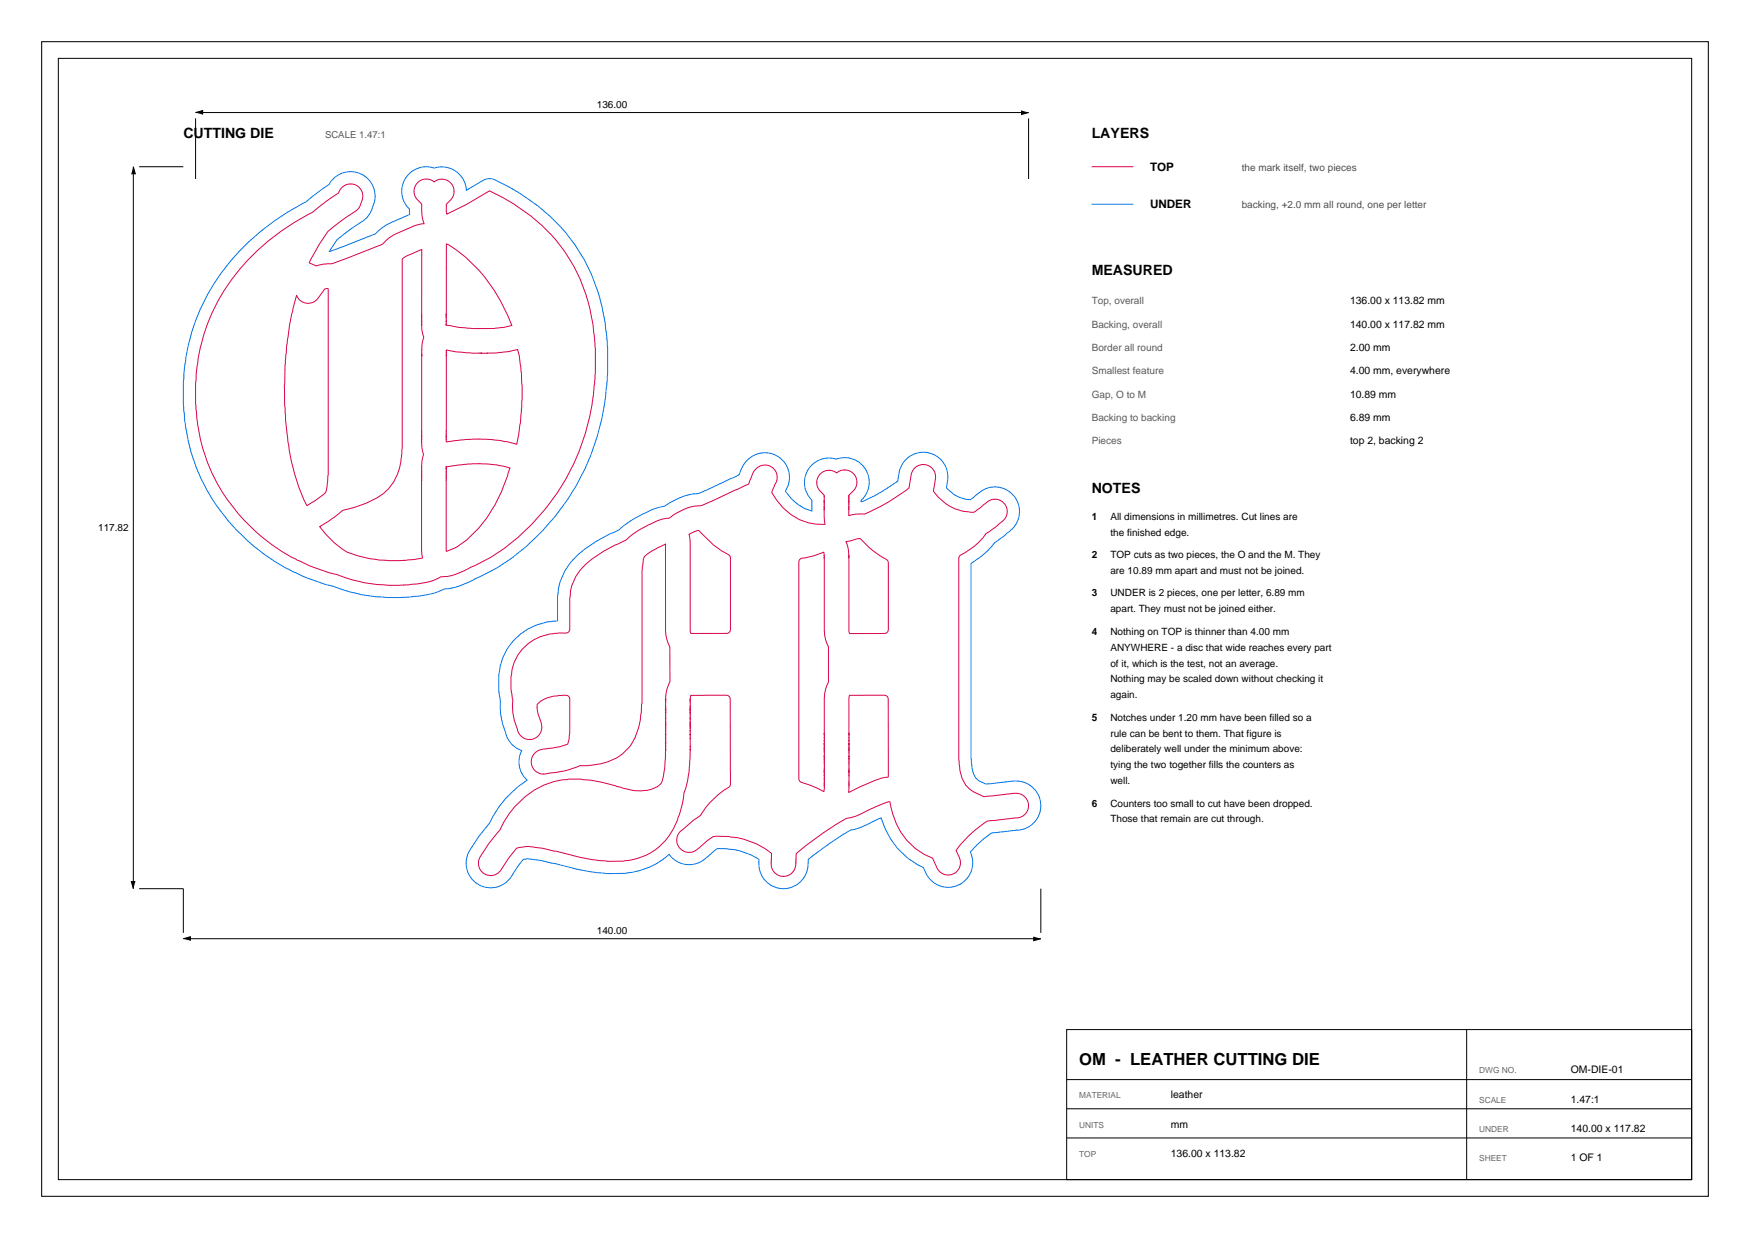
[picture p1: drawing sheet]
<svg xmlns="http://www.w3.org/2000/svg" width="420mm" height="297mm" viewBox="0 0 420 297" stroke-linecap="round" stroke-linejoin="round" font-family="sans-serif">
<path d="M10 10h400v277h-400z" fill="none" stroke="#000" stroke-width=".25"/>
<g fill="none" stroke="#000" stroke-width=".24">
<path d="M14 14h392v269h-392zM32 40v173.2M33.4 40h10.6M46.9 28.4v14.5M46.9 27h200M246.9 28.4v14.5M33.4 213.2h10.6v10.6M249.8 213.2v10.6M44 225.2h205.8M256 247h150v36h-150zM256 259h150M352 247v36"/>
<path d="M256 266h150M256 273h150"/>
</g>
<path d="M59.7 58.1a59.2 59.2 0 0 1 13.7-9.6l5.5-4.2 .5-.7a6 6 0 0 1 3.8-2.3l1.5-.1a5.9 5.9 0 0 1 5.2 4.8l.1 1.1-.1 1.4-1.2 2.8-1.4 1.5-3.6 2.5a11.1 11.1 0 0 0-4.7 5l11.1-4.2 1.5-1.4 1.2-.8 5.5-2.4v-1.4l-1.3-1.6-.4-1.3-.1-2.1 .5-1.7a5.9 5.9 0 0 1 3.7-3.2l1.6-.2 1.3 .1a2.04 2.04 0 0 0 1.8 0h1.5l1.1 .3a5.8 5.8 0 0 1 3.9 5.1l4.6-2.5 1.2-.1 .9 .2a51.1 51.1 0 0 1 13.4 8.8 40.7 40.7 0 0 1 8.2 10.4l.2 .3a43 43 0 0 1 3.1 7.5l1 3.5 .7 3.7 .6 6v6.5l-.8 7.4a56.1 56.1 0 0 1-25.7 39l-6.6 3.4-3.3 1.3-2.8 .4-1.5 .7-2.2 .6-2.4 .4-4.6 .4-5.6-.2-3.7-.6-2.5-.6-10.7-3.5-3.9-1.8a41.3 41.3 0 0 1-8.5-5.6l-4.5-4.2-1.6-1.8-2.8-3.7a44 44 0 0 1-6.9-15.3l-.9-5-.3-4.2v-5.3l.6-6.1a47.1 47.1 0 0 1 8.5-20.1l2.3-2.8zM262 49h10M138.5 133.3l1.8-1.5 2.9-2 5.4-2.7 1.2-1 2.3-1.6 4.5-2.3 2.9-.8 1.3-.8 2.2-1.1a11.9 11.9 0 0 1 4.6-1.1l9.7-4.5a6.6 6.6 0 0 1 6.7-5.3l1.4 .3 1.4 .7a5.8 5.8 0 0 1 2.6 3.8v2.1l-.9 2.3a11 11 0 0 0 6.4 4.8v-2.6l-1-1.2-.7-1.6a5.8 5.8 0 0 1 .2-3.4 5.9 5.9 0 0 1 5.2-3.9l2.1 .3 2.2-.4 2.1 .4a5.9 5.9 0 0 1 3.5 4.4l.1 1.5a5.8 5.8 0 0 1-1.9 3.9v.3l.3 .1a45.4 45.4 0 0 0 8.4-4.9l.5-2.5 .5-1.3a5.8 5.8 0 0 1 3.3-2.9l1.1-.3h1.4a5.9 5.9 0 0 1 5.2 4.8l.1 1.8-.4 1.9a8 8 0 0 0 5.8 2.9l2.7-2.2 1.8-.7a5.9 5.9 0 0 1 4.1 .5l1.1 .8 1.3 1.5 .6 1.5 .2 1.8a5.9 5.9 0 0 1-2.3 4.3l-3.7 2.8-1.6 1.9-1.5 1.3-2.6 1.8v46.6l.2 1.5a4.7 4.7 0 0 0 3.4 4.8l7.5-.7a5.8 5.8 0 0 1 3.6 1.4 5.9 5.9 0 0 1 2.1 4.5 6 6 0 0 1-6.4 5.9l-5.4 .6a24.6 24.6 0 0 0-5.1 4.6l.5 2.1a5.9 5.9 0 0 1-3.2 5.7l-1.2 .5-1.6 .2a6 6 0 0 1-5.4-4l-.4-.8-1.3-.6-2.4-1.6-2.7-2.6a20.6 20.6 0 0 1-3.7-7.1l-5 2.3-2.4 .6-1.7 1-7.2 5.1-1.2 1-.1 .8a6.2 6.2 0 0 1-1.4 4.1l-1.5 1.3-1.5 .6a5.8 5.8 0 0 1-3.5-.2 5.9 5.9 0 0 1-3.8-4.5v-2.1l-.2-.2a15.5 15.5 0 0 0-7.5-2.4h-2.3l-3.8 3a6 6 0 0 1-5.6 .2l-1.1-.7-1.1-1.1-1.5 1.2-1.7 1.1-3.6 1.5-3.8 .7-4.3 .1-4-.4-12-2.8-3.2-.4-.9 .2-1.2 1.5-1.9 2.9-1.2 1.2a5.9 5.9 0 0 1-7.2-.1 5.9 5.9 0 0 1-1.3-7.7l2.1-3.4 2.6-3.1 .9-1.8 1.5-2.3 1.6-2a23.2 23.2 0 0 1 5-4.2 5.9 5.9 0 0 1-1.9-4.1l.1-1.6 .5-1.5a6 6 0 0 1-3.9-4.4l-.7-1.9-.4-2.2-.1-3.2-.4-2.7v-3.8l.3-1.9 .7-2.1 1.1-2.2 1.2-1.6 2.2-2.1 1.6-1 1.9-.9 2.6-.8 2.5-.3v-5.8l.6-3.4 1.4-3 1.1-1.7z" fill="none" stroke="#0073e6" stroke-width=".24"/>
<path d="M262 40h10M107.1 58.5a32 32 0 0 1 12.9 13.5l1.9 3.7 .9 2.4-1.8 .4-2.3 .3a43.3 43.3 0 0 1-11.6-.8zM61.7 60.1a56.2 56.2 0 0 1 13.3-9.2l3.5-2.7 2.7-1.9a3 3 0 0 1 4.1-1.9 3 3 0 0 1 1.3 4.4 3 3 0 0 1-1.1 1.8l-3.5 2.3-3.3 2.6-2 3.1-2.1 3.6-.3 .9 1.6 .7 1.7-.4 2-.1 12.2-4.7a9.1 9.1 0 0 1 3.4-2.6l4.3-1.8 2.3-.5-.5-2.1-.1-2.6a3.6 3.6 0 0 1-1.8-3.1 2.91 2.91 0 0 1 1.7-2.7 2.91 2.91 0 0 1 3.1 .4 2.94 2.94 0 0 1 4 .3 2.94 2.94 0 0 1 .1 4l-1.2 1.1 .1 2.4 4.7-2.3 5.6-3.3a42.1 42.1 0 0 1 21.7 21.1 41.9 41.9 0 0 1 3.3 13.2l.4 3.4v6.1l-.2 1.7a53.5 53.5 0 0 1-24.9 42.4l-4.9 2.4a12.4 12.4 0 0 1-7.1 2.3l-.3 .2a21.5 21.5 0 0 1-8.5 1.7l-1.1 .1a36.2 36.2 0 0 1-14.9-2.5 40.5 40.5 0 0 1-9.4-3.4 43.4 43.4 0 0 1-24.7-37.6l.1-5.2a44.4 44.4 0 0 1 14.7-31.6zM71.2 70.9a2.97 2.97 0 0 0 5 .8l1.7-2.3 .8-.2 .1 44.7-.3 2.1a3.1 3.1 0 0 1-.8 2.6l-4 2.7a46.9 46.9 0 0 1-4.8-17.2l-.5-5-.1-6 .1-5.5 .5-5.1a55.2 55.2 0 0 1 2.3-11.6zM96.5 62.2l1-.7 3.7-1.7v18.2l.1 1.5 .4 1.4-.4 1.5-.1 1.5v22.2l.1 1.3 .3 1.6-.4 2.9v20.2l.2 1.7-2.1 .4-3.4 .3a35.1 35.1 0 0 1-12.6-2 22.2 22.2 0 0 1-6.6-6.1l2.4-1.5 3.1-2.4a25.1 25.1 0 0 0 9.9-4.1 12.7 12.7 0 0 0 4.3-9.1l.1-1.7zM107.1 84a42 42 0 0 0 7.8 .7h2.1a33.5 33.5 0 0 0 7.2-.9 31.9 31.9 0 0 1 1 7.9l.1 4.2-.2 3-.6 5.6-.5 2.1a37.8 37.8 0 0 0-16.9-.6zM107.1 112a34.5 34.5 0 0 1 15.3 .3 39.9 39.9 0 0 1-7.6 14.5 15.5 15.5 0 0 1-7.7 5.5zM140.6 135.4a39 39 0 0 1 9.8-5.9 21.6 21.6 0 0 1 9.4-5.1l.9-.1 1.6-1.2 1.9-.9a10.6 10.6 0 0 1 4.3-.9l11.1-5.1 .7-1.6a3.3 3.3 0 0 1 5-2.5 2.97 2.97 0 0 1 .6 4.2l-.7 1.8 1.2 1.9a12.5 12.5 0 0 0 11.6 5.7l-.2-1.5v-5.3l-.3-.4a3 3 0 0 1-1-4.3 3 3 0 0 1 4.3-.7 2.94 2.94 0 0 1 4 .1 2.94 2.94 0 0 1 .1 4l-1.2 1.2v4.9l1.8-.4h2a45.5 45.5 0 0 0 10.7-6.3l.5-3.4 .4-.7a2.95 2.95 0 0 1 3.6-1.2 2.95 2.95 0 0 1 1.8 3.4l-.5 2.6a11.2 11.2 0 0 0 9.7 5.2l2.4-1.9a3.6 3.6 0 0 1 2.7-1.2 2.96 2.96 0 0 1 2.8 1.9 2.96 2.96 0 0 1-1 3.3l-1.8 1.5-2.2 1.5a17.7 17.7 0 0 1-6.3 5.4l-.2 .5v48.3l.2 1.7a7.2 7.2 0 0 0 6.1 7.2l4.2-.5a12 12 0 0 1 4.3-.1 3 3 0 0 1 1.8 3.7 3 3 0 0 1-3.5 2.1l-6.3 .7a27.9 27.9 0 0 0-7.4 7l1 2.5a2.98 2.98 0 0 1-2.4 3.4 2.98 2.98 0 0 1-3.5-2.3l-.8-1.7a16.5 16.5 0 0 1-10.2-13.5h-.4l-1.1 .3-3.2 1.4a13.6 13.6 0 0 1-5.8 2.2 79.5 79.5 0 0 0-12 8.5l-.1 1.7a3.2 3.2 0 0 1-3.8 3.6 3.6 3.6 0 0 1-2.1-4l.1-1.3a18.3 18.3 0 0 0-12.4-4.2l-1.6 .1-1.5 1-1.8 1.7a3 3 0 0 1-4.7 .1 3 3 0 0 1 .8-4.6l2.3-2 1.8-1.2a20.5 20.5 0 0 1 7-7l.2-.6v-20.4l-.1-.4-.5-.4-8.9-.1-.2 .9v12.9a31.7 31.7 0 0 1-1.5 9.7 19.9 19.9 0 0 1-5.8 12.7 15.6 15.6 0 0 1-8.6 3.6h-3.9l-2.3-.2a57.1 57.1 0 0 1-10-2.2l-3.3-.7-3-.4h-1.1l-2.1 .4-2 2.5-1.9 2.9a2.96 2.96 0 0 1-4 .6 2.96 2.96 0 0 1-.9-3.9 33 33 0 0 1 4.7-6.4 19.6 19.6 0 0 1 16.5-12.3l3.3 .1a36.4 36.4 0 0 1 9.6 2 10.5 10.5 0 0 0 8.4-.2 2.78 2.78 0 0 0 1.5-2.6l.3-1.8 .3-4.4v-12.3a8.4 8.4 0 0 1 1-4.1v-8.4l-.7-1.7-.4-2.1v-20.9l-1.7 .8-2.6 1.6-.8 .6-.2 .7-.3 2.7v31.8l-.3 2.9a11.8 11.8 0 0 1-7.9 11.1 23.2 23.2 0 0 1-6.8 1 20.4 20.4 0 0 1-7.1 1.8h-.6a3 3 0 0 1-3.9-2.5 3 3 0 0 1 3.3-3.3l3.4-.5 2.1-.8 .4-2.5v-8.2l-.2-.6-.4-.3a12.7 12.7 0 0 0-5.3 .9l-1.1 .6-.8 .7v.7a7.5 7.5 0 0 0 .9 3.5 2.98 2.98 0 0 1-1.9 4.1 2.98 2.98 0 0 1-3.7-2.4 12 12 0 0 1-1.2-5.2l.1-1.7-.4-2.3a14.7 14.7 0 0 1 1.6-8.6 12.6 12.6 0 0 1 11.5-5.2 .9 .9 0 0 0 .9-.9l.1-7.9a10.3 10.3 0 0 1 3.8-7.7zM165.4 128.2l2.3-1a24.4 24.4 0 0 0 7.4 6.1l.2 .5v17.3a.87 .87 0 0 1-.9 .9h-8.6l-.1-.2-.1-21.9zM191.9 134.3l.3-.3a22.3 22.3 0 0 0 5.5-1.5l.2 19a8.2 8.2 0 0 0 .9 3.7v8.4a8.7 8.7 0 0 0-1 3.8l.1 21.6-.2 .9-.2-.1a19.3 19.3 0 0 0-5.3-2.1l-.3-.3-.2-.6v-52zM203 129.9l3.5-.7a24.3 24.3 0 0 0 6.5 5.3l.2 .5v16.1a.9 .9 0 0 1-.9 .9h-8.4l-.2-18.7-.2-1.8zM203.9 166.9l8.4-.1a.9 .9 0 0 1 .9 .9v18.5l-.1 .2-.6 .1a33.6 33.6 0 0 0-8.8 3.6z" fill="none" stroke="#d9004d" stroke-width=".24"/>
<path d="M32 40l.5 1.7h-1zM46.9 27l1.7-.5v1zM245.2 26.5l1.7 .5-1.7 .5zM31.5 211.5h1l-.5 1.7zM44 225.2l1.7-.5v1zM248.1 224.7l1.7 .5-1.7 .5z" fill="#000" stroke="#000" stroke-width=".24"/>
<text font-size="4" x="259" y="255.5">OM - LEATHER CUTTING DIE</text>
<g font-size="3.4">
<text x="44" y="33">CUTTING DIE</text>
<text x="262" y="33">LAYERS</text>
<text x="262" y="66">MEASURED</text>
<text x="262" y="118.2">NOTES</text>
</g>
<g font-size="2.8">
<text x="276" y="41">TOP</text>
<text x="276" y="50">UNDER</text>
</g>
<g font-size="2.5">
<text x="324" y="73">136.00 x 113.82 mm</text>
<text x="324" y="78.6">140.00 x 117.82 mm</text>
<text x="324" y="84.2">2.00 mm</text>
<text x="324" y="89.8">4.00 mm, everywhere</text>
<text x="324" y="95.4">10.89 mm</text>
<text x="324" y="101">6.89 mm</text>
<text x="324" y="106.6">top 2, backing 2</text>
<text x="377" y="257.5">OM-DIE-01</text>
<text x="281" y="263.5">leather</text>
<text x="377" y="264.5">1.47:1</text>
<text x="281" y="270.5">mm</text>
<text x="377" y="271.5">140.00 x 117.82</text>
<text x="281" y="277.5">136.00 x 113.82</text>
<text x="377" y="278.5">1 OF 1</text>
</g>
<g font-size="2.4">
<text x="143.2" y="25.9">136.00</text>
<text x="262" y="124.7">1</text>
<text x="266.5" y="124.7">All dimensions in millimetres. Cut lines are</text>
<text x="23.6" y="127.5">117.82</text>
<text x="266.5" y="128.5">the finished edge.</text>
<text x="262" y="133.9">2</text>
<text x="266.5" y="133.9">TOP cuts as two pieces, the O and the M. They</text>
<text x="266.5" y="137.7">are 10.89 mm apart and must not be joined.</text>
<text x="262" y="143.1">3</text>
<text x="266.5" y="143.1">UNDER is 2 pieces, one per letter, 6.89 mm</text>
<text x="266.5" y="146.9">apart. They must not be joined either.</text>
<text x="262" y="152.3">4</text>
<text x="266.5" y="152.3">Nothing on TOP is thinner than 4.00 mm</text>
<text x="266.5" y="156.1">ANYWHERE - a disc that wide reaches every part</text>
<text x="266.5" y="159.9">of it, which is the test, not an average.</text>
<text x="266.5" y="163.7">Nothing may be scaled down without checking it</text>
<text x="266.5" y="167.5">again.</text>
<text x="262" y="172.9">5</text>
<text x="266.5" y="172.9">Notches under 1.20 mm have been filled so a</text>
<text x="266.5" y="176.7">rule can be bent to them. That figure is</text>
<text x="266.5" y="180.5">deliberately well under the minimum above:</text>
<text x="266.5" y="184.3">tying the two together fills the counters as</text>
<text x="266.5" y="188.1">well.</text>
<text x="262" y="193.5">6</text>
<text x="266.5" y="193.5">Counters too small to cut have been dropped.</text>
<text x="266.5" y="197.3">Those that remain are cut through.</text>
<text x="143.2" y="224.1">140.00</text>
</g>
<g font-size="2.4" fill="#4d4d4d">
<text x="298" y="41">the mark itself, two pieces</text>
<text x="298" y="50">backing, +2.0 mm all round, one per letter</text>
</g>
<g font-size="2.4" fill="#595959">
<text x="262" y="73">Top, overall</text>
<text x="262" y="78.6">Backing, overall</text>
<text x="262" y="84.2">Border all round</text>
<text x="262" y="89.8">Smallest feature</text>
<text x="262" y="95.4">Gap, O to M</text>
<text x="262" y="101">Backing to backing</text>
<text x="262" y="106.6">Pieces</text>
</g>
<text font-size="2.3" fill="#595959" x="78" y="33">SCALE 1.47:1</text>
<g font-size="2" fill="#666">
<text x="355" y="257.5">DWG NO.</text>
<text x="259" y="263.5">MATERIAL</text>
<text x="355" y="264.5">SCALE</text>
<text x="259" y="270.5">UNITS</text>
<text x="355" y="271.5">UNDER</text>
<text x="259" y="277.5">TOP</text>
<text x="355" y="278.5">SHEET</text>
</g>
</svg>
